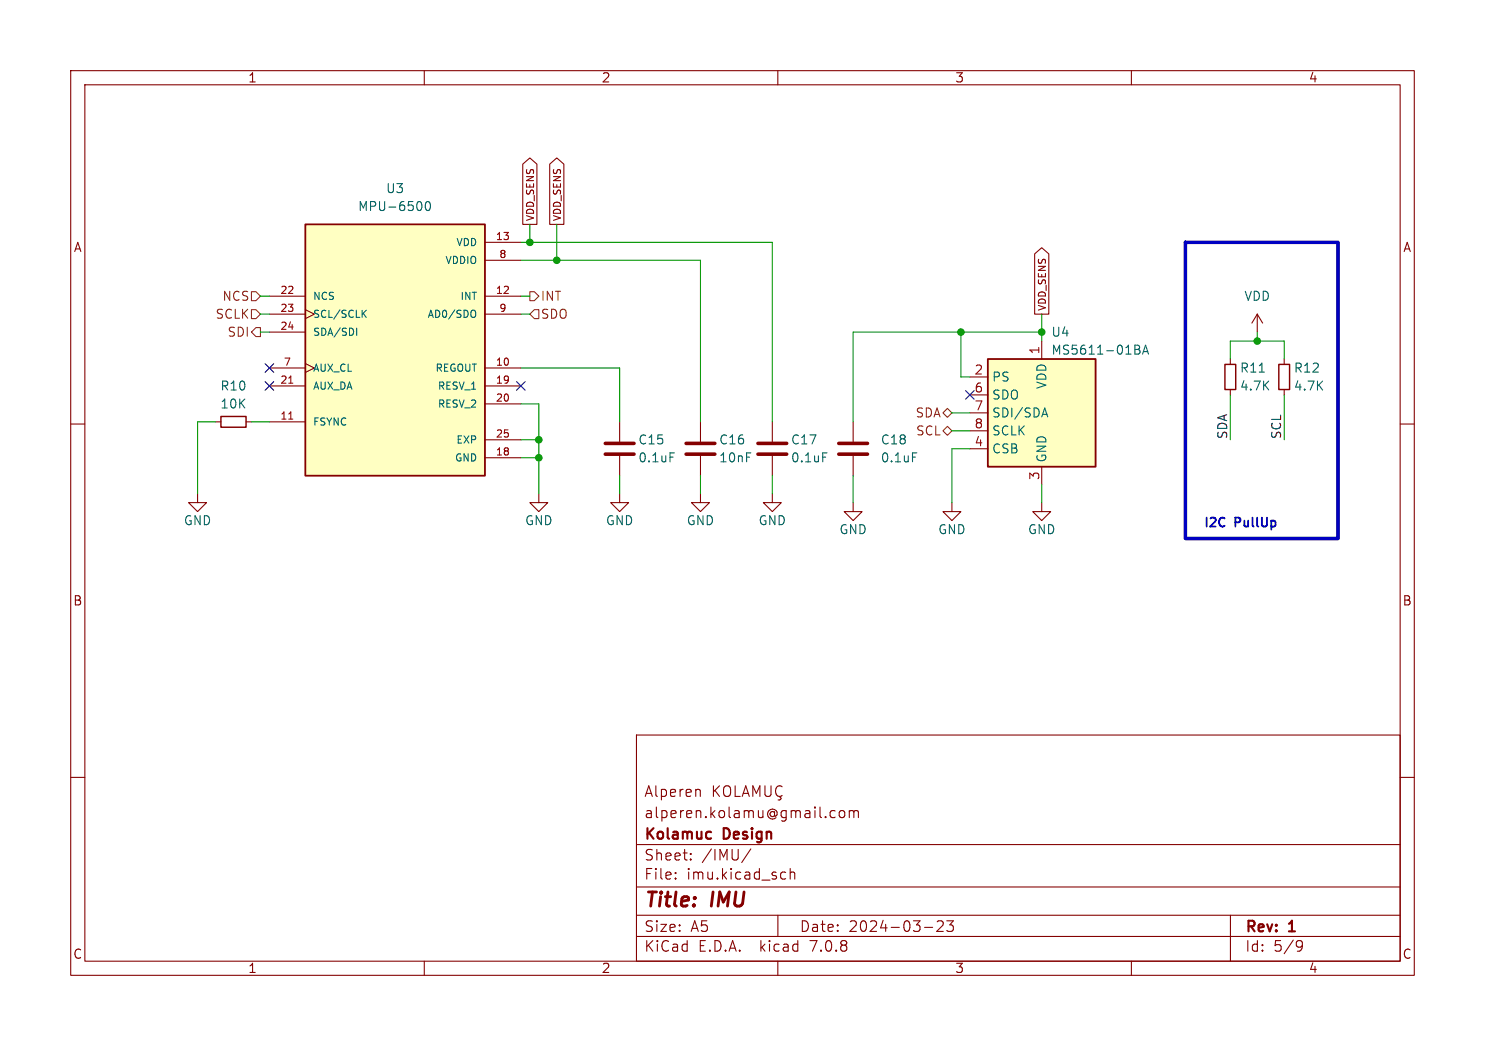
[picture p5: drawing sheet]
<svg xmlns="http://www.w3.org/2000/svg" width="210mm" height="148mm" viewBox="0 0 210 148" stroke-linecap="round" stroke-linejoin="round" font-family="sans-serif">
<g fill="none" stroke="#840000" stroke-width=".15">
<path d="M10 10h190v128h-190zM12 12h186v124h-186zM60 10v2M110 10v2M160 10v2M68.6 34.3h5.1M68.6 36.8h5.1M73.9 23.2l1-.9 1 .9v8.6h-2zM77.7 23.2l1-.9 1 .9v8.6h-2zM146.3 35.9l1-.9 1 .9v8.6h-2zM10 60h2M30.5 59.7h.7"/>
<path d="M34.8 59.7h.8M38.1 59.7h5.1M38.1 52.1h5.1M38.1 41.9h5.1M38.1 54.6h5.1M38.1 44.5h5.1M38.1 47h5.1M43.2 43.8l1.2 .7-1.2 .6M43.2 51.4l1.2 .7-1.2 .6M68.6 52.1h5.1M68.6 41.9h5.1M68.6 54.6h5.1"/>
<path d="M68.6 57.2h5.1M68.6 44.5h5.1M87.6 59.7v2.8M99.1 59.7v2.8M109.2 59.7v2.8M120.6 59.7v2.8M137.2 53.3h2.5M137.2 55.9h2.5M137.2 58.4h2.5M147.3 48.3v2.5M174 50.8v.8M174 55.1v.8"/>
<path d="M177.8 44.5l-.8 1.2M177.8 44.5v2.5M177.8 44.5l.8 1.2M181.6 50.8v.8M181.6 55.1v.8M198 60h2M27.9 69.9v1.2h-1.2l1.2 1.3 1.3-1.3h-1.3M68.6 64.8h5.1M68.6 62.2h5.1M76.2 69.9v1.2h-1.3l1.3 1.3 1.3-1.3h-1.3M87.6 69.9v1.2h-1.2l1.2 1.3 1.3-1.3h-1.3M87.6 64.5v2.8"/>
<path d="M99.1 69.9v1.2h-1.3l1.3 1.3 1.2-1.3h-1.2M99.1 64.5v2.8M109.2 69.9v1.2h-1.3l1.3 1.3 1.3-1.3h-1.3M109.2 64.5v2.8M120.6 71.1v1.3h-1.2l1.2 1.3 1.3-1.3h-1.3M120.6 64.5v2.8M134.6 71.1v1.3h-1.3l1.3 1.3 1.3-1.3h-1.3M137.2 63.5h2.5M137.2 61h2.5M147.3 71.1v1.3h-1.3l1.3 1.3 1.3-1.3h-1.3M147.3 66v2.6M10 110h2"/>
<path d="M90 104h108v32h-108zM90 119.5h108M98.6 111.7l.4 .1v.1v.8M100.9 111.2v1.5M101.1 111.8l.7 .9M101.8 111.2l-.9 .8M102.4 111.4a.5 .5 0 0 1 .6-.2 .5 .5 0 0 1 .3 .5v.5a.5 .5 0 0 1-.5 .5 .5 .5 0 0 1-.5-.5zM104 111.2v1.5h.7M105 112.7l.5-1.5 .5 1.5M105.1 112.3h.7M106.5 112.7v-1.5l.5 1.1 .5-1.1v1.5M108.2 111.2v1.2l.3 .3 .4-.1 .1-.2v-1.2"/>
<path d="M110.3 112.8l.2 .2-.1 .1-.4 .1M110.6 111.3a.6 .6 0 0 0-.7 0 .6 .6 0 0 0-.2 .7 .56 .56 0 0 0 .3 .6 .56 .56 0 0 0 .6-.1M117.5 115.5l.2 .2 .4-.1M118.1 114.8l-.4-.1-.2 .1M118.7 114.8a.41 .41 0 0 1 .5-.1 .41 .41 0 0 1 .3 .3v.4a.41 .41 0 0 1-.4 .3 .41 .41 0 0 1-.4-.3zM120.1 114.8a.37 .37 0 0 1 .6 .1M120.1 114.7v1M120.7 114.9l.3-.2 .3 .1 .1 .9M120.7 114.9v.8M198 110h2M60 136v2M90 132.5h108"/>
<path d="M90 129.5h108M90 125.5h108M95.5 124.2l.1 .1-.1 .1M95.5 124.2v.1v.1M95.5 123.5v.1M95.5 124.2v.2M95.5 123.5h.1l-.1 .1M97.7 121.5l.1 .1-.1 .1M97.7 121.5l-.1 .1 .1 .1M97.7 120.8v.1M97.7 121.5v.2M97.7 120.8h.1l-.1 .1"/>
<path d="M97.7 120.8h-.1l.1 .1M106.2 120.1l-1.3 1.9M110 136v2M110 129.5v3M110.7 123.4l.4 .1M111.1 124.3l-.4 .1M111.8 123.5a.37 .37 0 0 1 .6 .1v.8M111.8 122.9v1.5M130.8 131.2h1.1M132.5 130.4l.3-.1 .5 .1a.41 .41 0 0 1 0 .5l-.8 .9h.9M133.9 130.3h.9l-.5 .6a.41 .41 0 0 1 .5 .2v.4l-.1 .2-.6 .1-.2-.2M160 136v2"/>
<path d="M174 129.5v6.5M183.6 133.1h.3l.2 .1a.99 .99 0 0 1-.3 1.4h-.3M184.2 133.7l-.3 .3h-.3"/>
</g>
<path d="M100.4 117.7l.2 .1M100.6 118.6l-.2 .1" fill="none" stroke="#840000" stroke-width=".3"/>
<path d="M31.2 58.9h3.6v1.6h-3.6zM173.2 51.6h1.6v3.5h-1.6zM180.8 51.6h1.6v3.5h-1.6z" fill="none" stroke="#840000" stroke-width=".2"/>
<g fill="#ffffc2" stroke="#ffffc2" stroke-width=".14">
<path d="M43.2 31.8h25.4v35.5h-25.4z"/>
<path d="M139.7 50.8h15.2v15.2h-15.2z"/>
</g>
<path d="M43.2 31.8h25.4v35.5h-25.4zM139.7 50.8h15.2v15.2h-15.2z" fill="none" stroke="#840000" stroke-width=".25"/>
<path d="M40.8 59.3h.6M40.8 54.2h.6" fill="none" stroke="#a90000" stroke-width=".15"/>
<g fill="none" stroke="#006464" stroke-width=".15">
<path d="M59.5 28.6l.2 .4-.2 .7M60.3 28.6l.1-.1a.69 .69 0 0 1 .3 1.2l-.1 .1a.69 .69 0 0 1-.3-1.2zM50.4 46.4v1.1M51.4 44.3l.4 .6M51.8 43.9l-.6 .6M66.8 43.9a.34 .34 0 0 1 .5 .3v.4a.34 .34 0 0 1-.5 .3M147.4 58.6h.6M147.7 57.7l.5 1.3M160.5 48.8h.4l.2 .2 .1 .2-.3 .2M160.5 49.4h.4M160.9 49.4a.34 .34 0 0 1 .3 .4 .34 .34 0 0 1-.2 .3h-.5M161.6 50.1l.4-1.3 .4 1.3"/>
<path d="M161.7 49.7h.6M178.1 52.6h.7M94.8 64.1h.6M116.3 64.1h.7M129 64.1h.7"/>
</g>
<path d="M85.6 64.3h4.1M85.6 62.7h4.1M97 64.3h4.1M97 62.7h4.1M107.2 64.3h4.1M107.2 62.7h4.1M118.6 64.3h4.1M118.6 62.7h4.1" fill="none" stroke="#840000" stroke-width=".51"/>
<path d="M35.6 43.8h.6l.6 .7-.6 .6h-.6zM35.6 41.3h.6l.6 .6-.6 .6h-.6zM36.2 46.4h.6v1.2h-.6l-.6-.6zM74.9 41.3h.7l.6 .6-.6 .6h-.7zM75.6 43.8h.6v1.3h-.6l-.7-.6zM134 57.8l.6 .6-.6 .7-.7-.7zM133.3 61l.7-.7 .6 .7-.6 .6z" fill="none" stroke="#725600" stroke-width=".15"/>
<path d="M167.6 34.3h21.6v41.9h-21.6z" fill="none" stroke="#0000c2" stroke-width=".5"/>
<g fill="none" stroke="#009600" stroke-width=".15">
<path d="M73.7 34.3h35.5v25.4M73.7 36.8h25.4v22.9M74.9 31.8v2.5M78.7 31.8v5M30.5 59.7h-2.6v10.2M35.6 59.7h2.5M36.8 47h1.3M36.8 41.9h1.3M36.8 44.5h1.3M73.7 57.2h2.5v12.7M73.7 52.1h13.9v7.6M73.7 41.9h1.2"/>
<path d="M73.7 44.5h1.2M134.6 58.4h2.6M135.9 47v6.3h1.3M147.3 47h-26.7v12.7M147.3 44.5v3.8M174 50.8v-2.5h7.6v2.5M174 55.9v6.3M177.8 47v1.3M181.6 55.9v6.3M73.7 62.2h2.5M73.7 64.8h2.5M87.6 67.3v2.6"/>
<path d="M99.1 67.3v2.6M109.2 67.3v2.6M120.6 67.3v3.8M134.6 61h2.6M137.2 63.5h-2.6v7.6M147.3 68.6v2.5"/>
</g>
<path d="M37.5 51.5l1.2 1.2M37.5 54l1.2 1.2M38.7 51.5l-1.2 1.2M38.7 54l-1.2 1.2M73.1 54l1.2 1.2M74.3 54l-1.2 1.2M136.6 55.3l1.2 1.2M137.8 55.3l-1.2 1.2" fill="none" stroke="#000084" stroke-width=".15"/>
<g fill="#009600" stroke="#009600" stroke-width=".15">
<circle cx="76.2" cy="64.8" r=".46"/>
<circle cx="147.3" cy="47" r=".46"/>
<circle cx="177.8" cy="48.3" r=".46"/>
<circle cx="76.2" cy="62.2" r=".46"/>
<circle cx="74.9" cy="34.3" r=".46"/>
<circle cx="78.7" cy="36.8" r=".46"/>
<circle cx="135.9" cy="47" r=".46"/>
</g>
<g font-size="2.8" fill="#840000">
<text x="91" y="128.9">Title:</text>
<text x="100.7" y="128.9">IMU</text>
</g>
<g font-size="2.1" fill="#840000">
<text x="91" y="113">Alperen</text>
<text x="91" y="119.2">Kolamuc</text>
<text x="91" y="116">alperen.kolamu@gmail.com</text>
<text x="102.4" y="119.2">Design</text>
<text x="91" y="124.7">File:</text>
<text x="91" y="122">Sheet:</text>
<text x="97.1" y="124.7">imu.kicad_sch</text>
<text x="99.2" y="122">/IMU/</text>
<text x="91" y="134.9">KiCad</text>
<text x="91" y="132.1">Size:</text>
<text x="97.7" y="132.1">A5</text>
<text x="98.7" y="134.9">E.D.A.</text>
<text x="107.6" y="134.9">kicad</text>
<text x="113" y="132.1">Date:</text>
<text x="114.9" y="134.9">7.0.8</text>
<text x="120" y="132.1">2024-03-23</text>
<text x="176" y="132.3">Rev:</text>
<text x="176" y="134.9">Id:</text>
<text x="180.1" y="134.9">5/9</text>
<text x="182.4" y="132.3">1</text>
</g>
<g font-size="1.8" fill="#840000">
<text x="35" y="11.9">1</text>
<text x="85" y="11.9">2</text>
<text x="135" y="11.9">3</text>
<text x="185" y="11.9">4</text>
<text x="10.3" y="35.9">A</text>
<text x="198.4" y="35.9">A</text>
<text x="10.3" y="85.9">B</text>
<text x="198.3" y="85.9">B</text>
<text x="10.3" y="135.9">C</text>
<text x="35" y="137.9">1</text>
<text x="85" y="137.9">2</text>
<text x="135" y="137.9">3</text>
<text x="185" y="137.9">4</text>
<text x="198.3" y="135.9">C</text>
</g>
<g font-size="1.8" fill="#006464">
<text x="54.5" y="27.5">U3</text>
<text x="50.5" y="30.1">MPU-6500</text>
<text x="148.6" y="47.9">U4</text>
<text x="175.9" y="42.8">VDD</text>
<text x="148.6" y="50.4">MS5611-01BA</text>
<text x="175.3" y="52.9">R11</text>
<text x="182.9" y="52.9">R12</text>
<text x="31.1" y="55.5">R10</text>
<text x="31.1" y="58">10K</text>
<text x="140.2" y="54.2">PS</text>
<text x="140.2" y="56.7">SDO</text>
<text x="140.2" y="59.3">SDI/SDA</text>
<text x="148.2" y="55.1" transform="rotate(-90 148.2 55.1)">VDD</text>
<text x="175.3" y="55.5">4.7K</text>
<text x="182.9" y="55.5">4.7K</text>
<text x="90.2" y="63.1">C15</text>
<text x="90.2" y="65.6">0.1uF</text>
<text x="101.6" y="63.1">C16</text>
<text x="101.6" y="65.6">10nF</text>
<text x="111.8" y="63.1">C17</text>
<text x="111.8" y="65.6">0.1uF</text>
<text x="124.5" y="63.1">C18</text>
<text x="124.5" y="65.6">0.1uF</text>
<text x="140.2" y="64.4">CSB</text>
<text x="140.2" y="61.8">SCLK</text>
<text x="148.2" y="65.5" transform="rotate(-90 148.2 65.5)">GND</text>
<text x="25.9" y="74.5">GND</text>
<text x="74.2" y="74.5">GND</text>
<text x="85.6" y="74.5">GND</text>
<text x="97" y="74.5">GND</text>
<text x="107.2" y="74.5">GND</text>
<text x="118.6" y="75.8">GND</text>
<text x="132.6" y="75.8">GND</text>
<text x="145.3" y="75.8">GND</text>
</g>
<g font-size="1.8" fill="#725600">
<text x="30.4" y="45.3">SCLK</text>
<text x="31.4" y="42.8">NCS</text>
<text x="32.1" y="47.9">SDI</text>
<text x="76.4" y="45.3">SDO</text>
<text x="76.4" y="42.8">INT</text>
<text x="129.4" y="59.3">SDA</text>
<text x="129.4" y="61.8">SCL</text>
</g>
<g font-size="1.8" fill="#a90000">
<text x="137.7" y="53.1">2</text>
<text x="147.1" y="50.2" transform="rotate(-90 147.1 50.2)">1</text>
<text x="137.7" y="55.6">6</text>
<text x="137.7" y="58.2">7</text>
<text x="137.7" y="63.2">4</text>
<text x="137.7" y="60.7">8</text>
<text x="147.1" y="68" transform="rotate(-90 147.1 68)">3</text>
</g>
<g font-size="1.8" fill="#0f0f0f">
<text x="173.6" y="62.2" transform="rotate(-90 173.6 62.2)">SDA</text>
<text x="181.3" y="62.2" transform="rotate(-90 181.3 62.2)">SCL</text>
</g>
<g font-size="1.8" fill="#0000c2">
<text x="170.2" y="74.7">I2C</text>
<text x="174.7" y="74.7">PullUp</text>
</g>
<g font-size="1.4" fill="#006464">
<text x="64.4" y="35">VDD</text>
<text x="62.9" y="37.6">VDDIO</text>
<text x="44.2" y="42.6">NCS</text>
<text x="44.2" y="45.2">SCL/SCLK</text>
<text x="44.2" y="47.7">SDA/SDI</text>
<text x="60.3" y="45.2">AD0/SDO</text>
<text x="65" y="42.6">INT</text>
<text x="44.2" y="52.8">AUX_CL</text>
<text x="61.5" y="52.8">REGOUT</text>
<text x="44.2" y="55.3">AUX_DA</text>
<text x="61.8" y="55.3">RESV_1</text>
<text x="61.8" y="57.9">RESV_2</text>
<text x="44.2" y="60.4">FSYNC</text>
<text x="64.2" y="65.5">GND</text>
<text x="64.4" y="63">EXP</text>
</g>
<g font-size="1.4" fill="#a90000">
<text x="70" y="34">13</text>
<text x="39.5" y="41.7">22</text>
<text x="70" y="41.7">12</text>
<text x="70.5" y="36.6">8</text>
<text x="39.5" y="44.2">23</text>
<text x="39.5" y="46.7">24</text>
<text x="70.5" y="44.2">9</text>
<text x="40" y="51.8">7</text>
<text x="70" y="51.8">10</text>
<text x="39.5" y="59.4">11</text>
<text x="39.5" y="54.4">21</text>
<text x="70" y="54.4">19</text>
<text x="70" y="56.9">20</text>
<text x="70" y="64.5">18</text>
<text x="70" y="62">25</text>
</g>
<g font-size="1.4" fill="#840000">
<text x="75.7" y="31.4" transform="rotate(-90 75.7 31.4)">VDD_SENS</text>
<text x="79.5" y="31.4" transform="rotate(-90 79.5 31.4)">VDD_SENS</text>
<text x="148.1" y="44.1" transform="rotate(-90 148.1 44.1)">VDD_SENS</text>
</g>
</svg>
